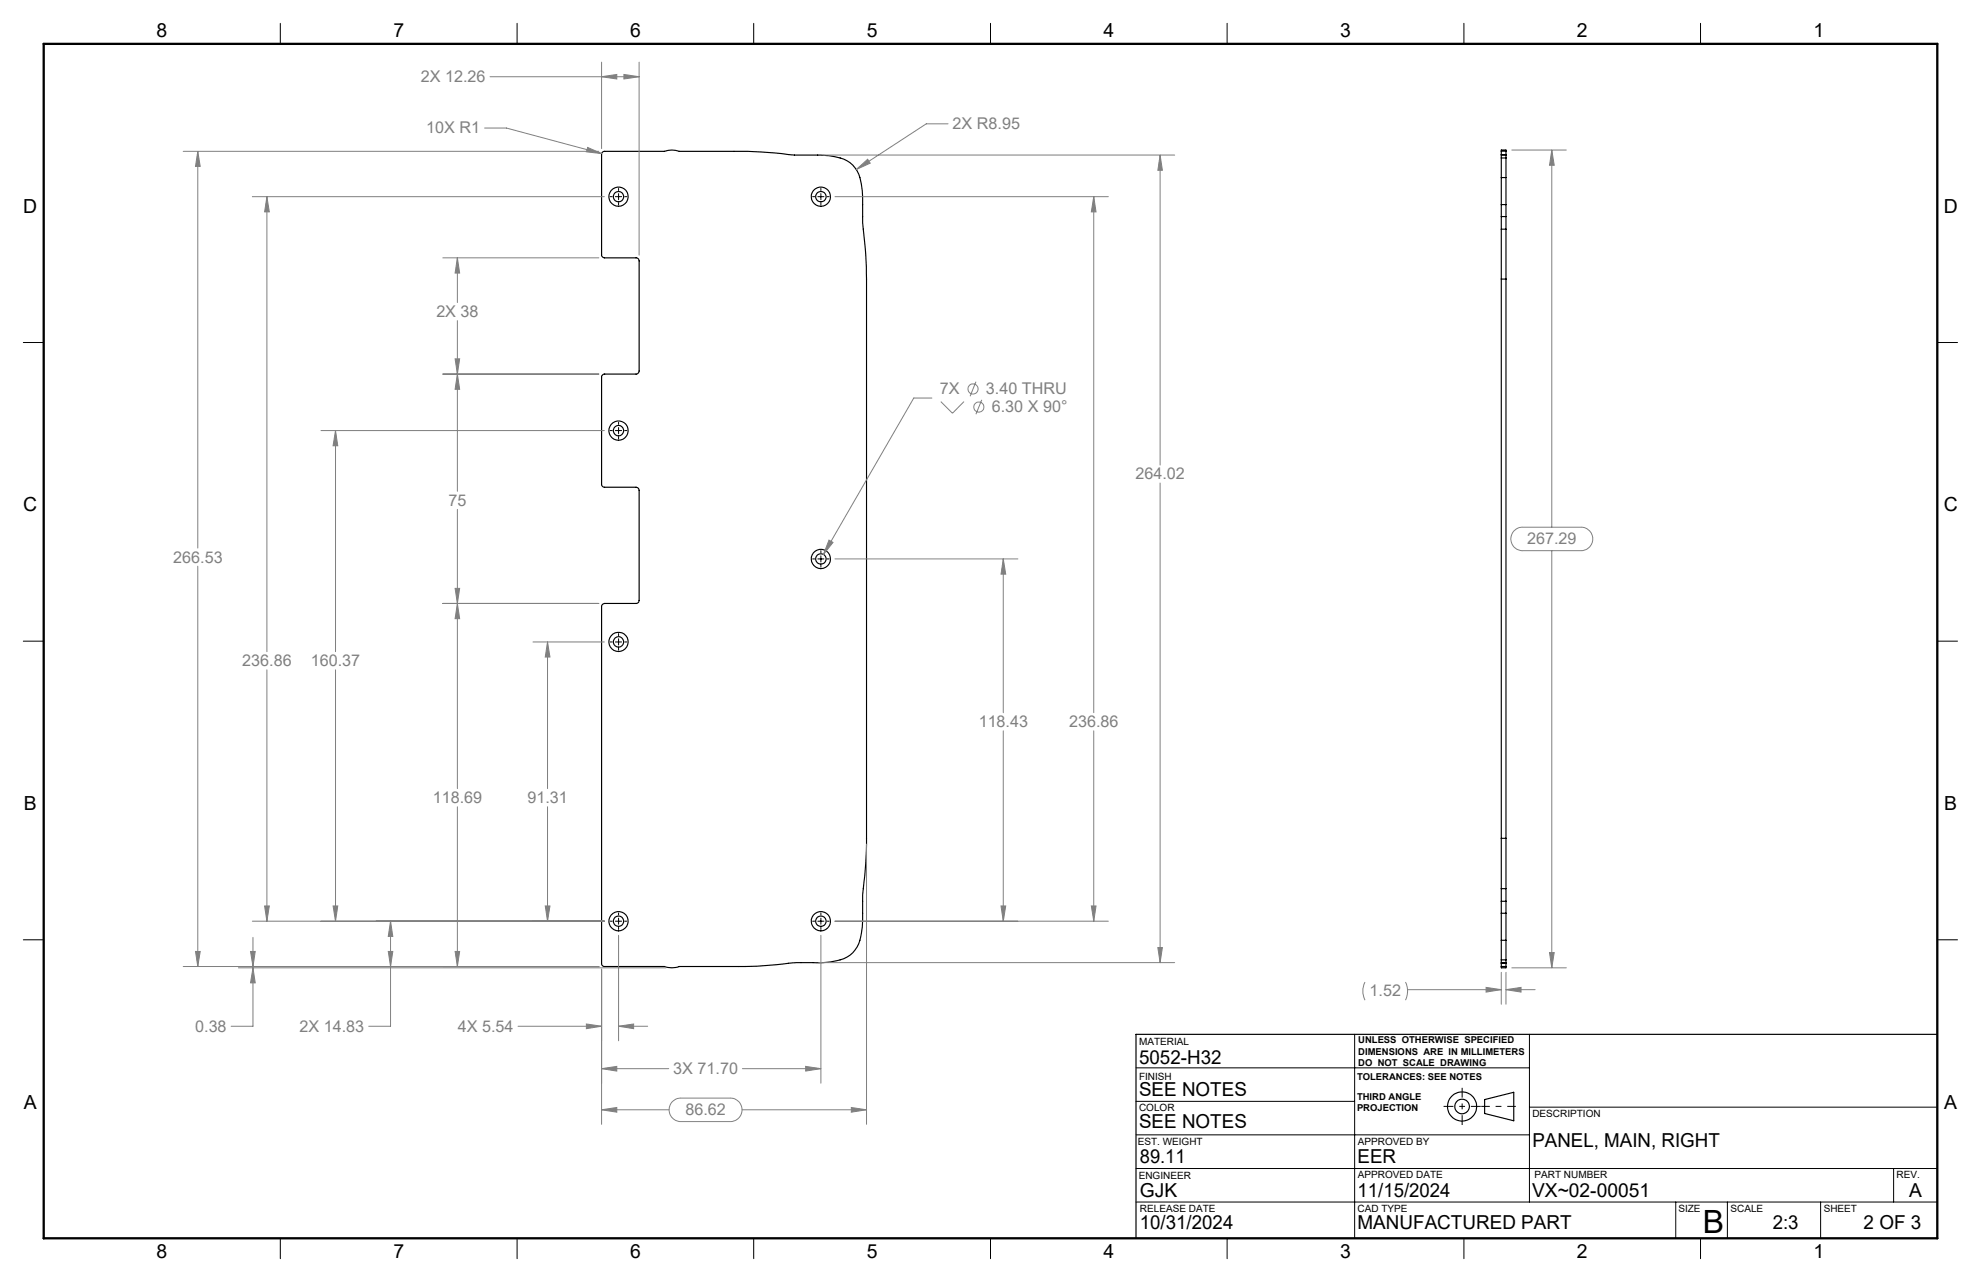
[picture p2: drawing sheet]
<svg xmlns="http://www.w3.org/2000/svg" width="432mm" height="279mm" viewBox="0 0 432 279" stroke-linecap="round" stroke-linejoin="round" font-family="sans-serif">
<g fill="none" stroke="#000" stroke-width=".25">
<path d="M131.2 33.3l.5-.3h13.1a4.8 4.8 0 0 1 3.3 0h11.9a90.9 90.9 0 0 1 13 .8h5.2a15.4 15.4 0 0 1 6.4 1.2 6.8 6.8 0 0 1 3.3 5.9l.3 9.1a84.3 84.3 0 0 1 .7 10.8v121.9a114.1 114.1 0 0 1-.9 12.7v3.6a16.5 16.5 0 0 1-1.2 7.4 6.5 6.5 0 0 1-5.1 3.1l-3 .3h-5.1l-1.7 .1a84.3 84.3 0 0 1-10.9 .7h-12.9a4.7 4.7 0 0 1-3.2 0h-13.1a.66 .66 0 0 1-.7-.6v-77.8a.73 .73 0 0 1 .7-.7h6.8a.66 .66 0 0 0 .7-.7v-23.9a.73 .73 0 0 0-.7-.7h-6.8a.66 .66 0 0 1-.7-.7v-23.3a.73 .73 0 0 1 .7-.7h6.8a.73 .73 0 0 0 .7-.6v-24a.66 .66 0 0 0-.7-.7h-6.8a.73 .73 0 0 1-.7-.7zM327.2 38.7v5.9M327.2 34.4v4.3M327.2 33.8v.6M327.2 33.7v.1M327.2 32.9v.8M327.2 33v-.3h1.1v.3M327.2 33.8h1.1M327.2 32.9h1.1M327.2 38.7h1.1M327.2 34.4h1.1M327.2 33.7h1.1"/>
<path d="M328.3 38.7v5.9M328.3 34.4v4.3M328.3 33.8v.6M328.3 33.7v.1M328.3 32.9v.8M327.2 50v10.8M327.2 47.2v2.8M327.2 50h1.1M327.2 44.6v2.6M327.2 47.2h1.1M327.2 44.6h1.1M328.3 50v10.8"/>
<path d="M328.3 47.2v2.8M328.3 44.6v2.6M327.2 60.8h1.1M327.2 60.8v121.9M328.3 60.8v121.9M327.2 182.7v11M327.2 193.7v2.7M327.2 199v5.9M327.2 193.7h1.1M327.2 182.7h1.1M327.2 196.4v2.6M327.2 196.4h1.1"/>
<path d="M327.2 199h1.1M328.3 182.7v11M328.3 193.7v2.7M328.3 199v5.9M328.3 196.4v2.6M327.2 204.9v4.3M327.2 209.2v.6M327.2 209.8v.1M327.2 209.9v.7M327.2 210.6v.3h1.1v-.3M327.2 210.6h1.1M327.2 209.8h1.1"/>
<path d="M327.2 204.9h1.1M327.2 209.2h1.1M327.2 209.9h1.1M328.3 204.9v4.3M328.3 209.2v.6M328.3 209.8v.1M328.3 209.9v.7M323.6 239.6l6.4-1.5v6.2l-6.4-1.6zM422.3 225.4h-174.7v44.5"/>
<circle cx="134.8" cy="42.9" r="1.12"/>
<circle cx="134.8" cy="42.8" r="2.1"/>
<circle cx="178.9" cy="42.8" r="2.1"/>
<circle cx="178.9" cy="42.9" r="1.13"/>
<circle cx="134.8" cy="93.9" r="1.14"/>
<circle cx="134.8" cy="93.8" r="2.11"/>
<circle cx="134.8" cy="139.9" r="1.12"/>
<circle cx="134.8" cy="139.9" r="2.1"/>
<circle cx="178.9" cy="121.8" r="2.11"/>
<circle cx="178.9" cy="121.8" r="1.13"/>
<circle cx="134.8" cy="200.8" r="1.12"/>
<circle cx="134.8" cy="200.8" r="2.11"/>
<circle cx="178.9" cy="200.8" r="2.11"/>
<circle cx="178.9" cy="200.8" r="1.13"/>
<circle cx="318.7" cy="241.1" r="3.2"/>
<circle cx="318.7" cy="241.2" r="1.6"/>
</g>
<g fill="none" stroke="#808080" stroke-width=".22">
<path d="M106.8 16.7h32.5M131.1 16.7l3.3-.5v1zM131.1 13.5v18.9M136 16.2l3.3 .5-3.3 .5zM139.3 13.5v42.1M39.9 33h90.6M43.1 33l.5 3.3h-1zM43.1 33v86.5M105.6 27.9h4.8l20.8 5.6M128.1 32.1l3.1 1.4-3.4-.4zM179.5 33.8h76.5M186.7 36.9l2.4-2.2 .6 .9z"/>
<path d="M206.7 27h-4.8l-15.2 9.9M252.9 33.8l.5 3.3h-1zM252.9 33.8v67.6M329.5 32.7h11.9M338.2 32.7l.6 3.3h-1.1zM338.2 32.7v82.2M55 42.9h76.7M58.2 42.9l.5 3.3h-1zM58.2 42.9v99.1M96.5 56.2h34M99.7 56.2l.5 3.3h-1zM99.7 56.2v9.7"/>
<path d="M182 42.9h59.6M238.4 42.9l.5 3.3h-1zM238.4 42.9v112.4M99.2 78.2h1l-.5 3.3zM99.7 69.9v37.2M70 93.8h61.7M73.1 93.8l.5 3.4h-1zM73.1 93.8v48.2M96.5 81.5h34M99.7 81.5l.5 3.3h-1zM203.1 86.7h-3.9l-19.7 34.1M205.1 87.5l2.5 2.6 2.5-2.6"/>
<path d="M212.7 83.2l-1.2 3.2M214 87.1l-1.3 3.2M99.7 111v60.9M180.7 117.7l.9 .5-2.1 2.6zM252.9 105.3v104.5M330 115.7l.2-.2a2.25 2.25 0 0 1 1.7-.6h12.7a2.56 2.56 0 0 1 2.6 2.6 2.56 2.56 0 0 1-2.6 2.5h-12.7a2.57 2.57 0 0 1-2.4-1.5 2.57 2.57 0 0 1 .5-2.8zM43.1 123.4v87.2M96.5 131.5h34M99.2 128.2h1l-.5 3.3zM99.7 131.5l.5 3.3h-1zM116.2 139.9h15.5M119.3 139.9l.6 3.3h-1z"/>
<path d="M119.3 139.9v32M182 121.8h39.9M218.7 121.8l.5 3.3h-1zM218.7 121.8v33.5M338.2 120v90.9M58.2 146v54.8M73.1 146v54.8M218.7 159.3v41.5M238.4 159.3v41.5M99.7 175.8v34.8M119.3 175.8v25M57.7 197.4h1l-.5 3.4z"/>
<path d="M72.6 197.4h1l-.5 3.4zM118.9 197.4h1l-.6 3.4zM188.9 184v61M218.2 197.4h1l-.5 3.4zM237.9 197.4h1l-.5 3.4zM39.9 210.6h90.6M42.6 207.4h1l-.5 3.2zM52 210.9h93.2M54.6 207.4h1l-.5 3.2zM55 200.8h76.7M55.1 210.9l.5 3.3h-1zM55.1 210.9v12.8h-4.7"/>
<path d="M55.1 204.3v6.3M84.6 207.4h1l-.5 3.2zM85.1 200.8l.5 3.3h-1zM85.1 200.8v22.9h-4.7M99.2 207.4h1l-.5 3.2zM131.1 211.2v33.8M134.8 203.8v23M178.5 209.8h77.5M178.9 203.8v32.3M182 200.8h59.6M252.4 206.5h1l-.5 3.3zM297.5 214a4.5 4.5 0 0 0 0 4"/>
<path d="M306.4 214a4.5 4.5 0 0 1 0 4M306.8 215.7h20.4M323.9 215.2l3.3 .5-3.3 .5zM327.2 211.9v7M328.3 215.7l3.2-.5v1zM328.3 211.9v7M328.3 215.7h6.3M329.5 210.9h11.9M337.7 207.6h1.1l-.6 3.3zM112.9 223.7h18.2M127.8 223.2l3.3 .5-3.3 .5zM131.1 232.9l3.3-.5v1z"/>
<path d="M131.1 232.9h14.7M134.8 223.7l3.3-.5v1zM134.8 223.7h6.4M161.8 232.9h17.1M175.6 232.4l3.3 .5-3.3 .5zM131.1 241.9l3.3-.5v1zM131.1 241.9h14.7M146.5 240.1l.2-.1a2.25 2.25 0 0 1 1.7-.7h10.8a2.56 2.56 0 0 1 2.6 2.6 2.56 2.56 0 0 1-2.6 2.5h-10.8a2.57 2.57 0 0 1-2.4-1.5 2.57 2.57 0 0 1 .5-2.8zM161.7 241.9h27.2M185.6 241.4l3.3 .5-3.3 .5z"/>
<circle cx="212.1" cy="84.8" r="1.11"/>
<circle cx="213.4" cy="88.7" r="1.09"/>
</g>
<path d="M330.4 241.1h-7.5" fill="none" stroke="#000" stroke-width=".22" stroke-dasharray="15.2 1.3 1.3 1.3" stroke-dashoffset="13.4" stroke-linecap="butt"/>
<path d="M318.7 237.1v8.1M314.7 241.1h8.1" fill="none" stroke="#000" stroke-width=".22" stroke-dasharray="15.2 1.3 1.3 1.3" stroke-dashoffset="13.1" stroke-linecap="butt"/>
<g fill="none" stroke="#000" stroke-width=".22">
<path d="M61.1 5.1v4.5M112.7 5.1v4.5M164.3 5.1v4.5M215.9 5.1v4.5M267.5 5.1v4.5M319.1 5.1v4.5M370.7 5.1v4.5M133 42.9h.5M134.1 42.9h1.4M134.8 41.1v.4M134.8 42.2v1.3M134.8 44.2v.5"/>
<path d="M136.2 42.9h.4M177.1 42.9h.5M178.3 42.9h1.3M178.9 41.1v.4M178.9 42.2v1.3M178.9 44.2v.5M180.3 42.9h.4M5.1 74.6h4.4M422.3 74.6h4.4M133 93.8h.5M134.1 93.8h1.4M134.8 92v.5"/>
<path d="M134.8 93.2v1.3M134.8 95.2v.5M136.2 93.8h.4M5.1 139.7h4.4M133 139.9h.5M134.1 139.9h1.4M134.8 138.1v.4M134.8 139.2v1.4M136.2 139.9h.4M177.1 121.8h.5M178.3 121.8h1.3M178.9 120v.5"/>
<path d="M178.9 121.1v1.4M178.9 123.2v.4M180.3 121.8h.4M422.3 139.7h4.4M134.8 141.3v.4M134.8 199v.4M178.9 199v.4M5.1 204.8h4.4M133 200.8h.5M134.1 200.8h1.4M134.8 200.1v1.3M134.8 202.1v.5"/>
<path d="M136.2 200.8h.4M177.1 200.8h.5M178.3 200.8h1.3M178.9 200.1v1.3M178.9 202.1v.5M180.3 200.8h.4M422.3 204.8h4.4M247.6 232.7h85.8M295.3 225.4v44.5M333.4 225.4v36.6M247.6 254.7h174.7M247.6 247.3h85.8"/>
<path d="M247.6 240h47.7M333.4 241.3h88.9M412.7 254.7v7.3M61.1 269.9v4.4M112.7 269.9v4.4M164.3 269.9v4.4M215.9 269.9v4.4M247.6 262h174.7M267.5 269.9v4.4M319.1 269.9v4.4M365.3 262v7.9M370.7 269.9v4.4"/>
<path d="M376.5 262v7.9M396.8 262v7.9"/>
</g>
<path d="M9.5 9.6h412.8v260.3h-412.8z" fill="none" stroke="#000" stroke-width=".5"/>
<path d="M54.6 207.4h1l-.5 3.2zM55.1 210.9l.5 3.3h-1zM131.1 241.9l3.3-.5v1zM185.6 241.4l3.3 .5-3.3 .5zM42.6 207.4h1l-.5 3.2zM43.1 33l.5 3.3h-1zM84.6 207.4h1l-.5 3.2zM85.1 200.8l.5 3.3h-1zM127.8 223.2l3.3 .5-3.3 .5zM134.8 223.7l3.3-.5v1zM131.1 232.9l3.3-.5v1zM175.6 232.4l3.3 .5-3.3 .5zM118.9 197.4h1l-.6 3.4zM119.3 139.9l.6 3.3h-1zM72.6 197.4h1l-.5 3.4zM73.1 93.8l.5 3.4h-1zM57.7 197.4h1l-.5 3.4zM58.2 42.9l.5 3.3h-1zM218.2 197.4h1l-.5 3.4zM218.7 121.8l.5 3.3h-1zM237.9 197.4h1l-.5 3.4zM238.4 42.9l.5 3.3h-1zM99.2 207.4h1l-.5 3.2zM99.7 131.5l.5 3.3h-1zM99.2 128.2h1l-.5 3.3zM99.7 81.5l.5 3.3h-1zM252.9 33.8l.5 3.3h-1zM252.4 206.5h1l-.5 3.3zM180.7 117.7l-1.2 3.1 2.1-2.6zM99.7 56.2l.5 3.3h-1zM99.2 78.2h1l-.5 3.3zM131.1 16.7l3.3-.5v1zM136 16.2l3.3 .5-3.3 .5zM186.7 36.9l3-1.3-.6-.9zM128.1 32.1l-.3 1 3.4 .4zM337.7 207.6h1.1l-.6 3.3zM338.2 32.7l.6 3.3h-1.1zM323.9 215.2l3.3 .5-3.3 .5zM328.3 215.7l3.2-.5v1z" fill="#808080"/>
<text font-size="7" x="371.2" y="268.7">B</text>
<g font-size="4.2">
<text x="34.1" y="8.1">8</text>
<text x="85.7" y="8.1">7</text>
<text x="137.3" y="8.1">6</text>
<text x="188.9" y="8.1">5</text>
<text x="240.5" y="8.1">4</text>
<text x="292.1" y="8.1">3</text>
<text x="343.7" y="8.1">2</text>
<text x="395.3" y="8.1">1</text>
<text x="5.1" y="46.4">D</text>
<text x="423.7" y="46.4">D</text>
<text x="5.1" y="111.4">C</text>
<text x="423.7" y="111.4">C</text>
<text x="5.2" y="176.5">B</text>
<text x="423.8" y="176.5">B</text>
<text x="248.3" y="232">5052-H32</text>
<text x="248.3" y="238.9">SEE NOTES</text>
<text x="5.2" y="241.6">A</text>
<text x="248.3" y="245.9">SEE NOTES</text>
<text x="423.8" y="241.6">A</text>
<text x="334" y="249.9">PANEL, MAIN, RIGHT</text>
<text x="248.5" y="253.4">89.11</text>
<text x="295.9" y="253.4">EER</text>
<text x="248.5" y="260.8">GJK</text>
<text x="295.9" y="260.8">11/15/2024</text>
<text x="334" y="260.8">VX~02-00051</text>
<text x="416.1" y="260.9">A</text>
<text x="248.5" y="267.9">10/31/2024</text>
<text x="295.9" y="267.9">MANUFACTURED PART</text>
<text x="386.4" y="267.9">2:3</text>
<text x="406.2" y="267.9">2 OF 3</text>
<text x="34.1" y="274.2">8</text>
<text x="85.7" y="274.2">7</text>
<text x="137.3" y="274.2">6</text>
<text x="188.9" y="274.2">5</text>
<text x="240.5" y="274.2">4</text>
<text x="292.1" y="274.2">3</text>
<text x="343.7" y="274.2">2</text>
<text x="395.3" y="274.2">1</text>
</g>
<g font-size="3.5" fill="#808080">
<text x="91.7" y="17.9">2X 12.26</text>
<text x="92.9" y="29.1">10X R1</text>
<text x="207.6" y="28.1">2X R8.95</text>
<text x="95.1" y="69.1">2X 38</text>
<text x="204.9" y="85.9">7X</text>
<text x="214.9" y="85.9">3.40 THRU</text>
<text x="216.2" y="89.9">6.30 X 90°</text>
<text x="247.5" y="104.5">264.02</text>
<text x="97.8" y="110.2">75</text>
<text x="332.9" y="118.6">267.29</text>
<text x="37.8" y="122.6">266.53</text>
<text x="52.8" y="145.2">236.86</text>
<text x="67.8" y="145.2">160.37</text>
<text x="213.3" y="158.5">118.43</text>
<text x="233" y="158.5">236.86</text>
<text x="94.3" y="175">118.69</text>
<text x="115" y="175">91.31</text>
<text x="298.5" y="217.2">1.52</text>
<text x="42.5" y="224.8">0.38</text>
<text x="65.3" y="224.8">2X 14.83</text>
<text x="99.8" y="224.8">4X 5.54</text>
<text x="146.8" y="234.1">3X 71.70</text>
<text x="149.4" y="243">86.62</text>
</g>
<g font-size="2.2">
<text x="248.3" y="227.6">MATERIAL</text>
<text x="248.3" y="235.3">FINISH</text>
<text x="248.3" y="242.1">COLOR</text>
<text x="334" y="243.4">DESCRIPTION</text>
<text x="248" y="249.5">EST. WEIGHT</text>
<text x="296" y="249.5">APPROVED BY</text>
<text x="248.2" y="257">ENGINEER</text>
<text x="296" y="256.8">APPROVED DATE</text>
<text x="334.5" y="256.8">PART NUMBER</text>
<text x="413.4" y="256.8">REV.</text>
<text x="248.5" y="264">RELEASE DATE</text>
<text x="295.9" y="264">CAD TYPE</text>
<text x="365.8" y="264">SIZE</text>
<text x="377.2" y="264">SCALE</text>
<text x="397.5" y="264">SHEET</text>
</g>
<g font-size="2.1">
<text x="296.1" y="227.3">UNLESS OTHERWISE SPECIFIED</text>
<text x="296.1" y="229.8">DIMENSIONS ARE IN MILLIMETERS</text>
<text x="296.1" y="232.3">DO NOT SCALE DRAWING</text>
<text x="295.8" y="235.3">TOLERANCES: SEE NOTES</text>
<text x="295.8" y="239.6">THIRD ANGLE</text>
<text x="295.8" y="242.1">PROJECTION</text>
</g>
</svg>
